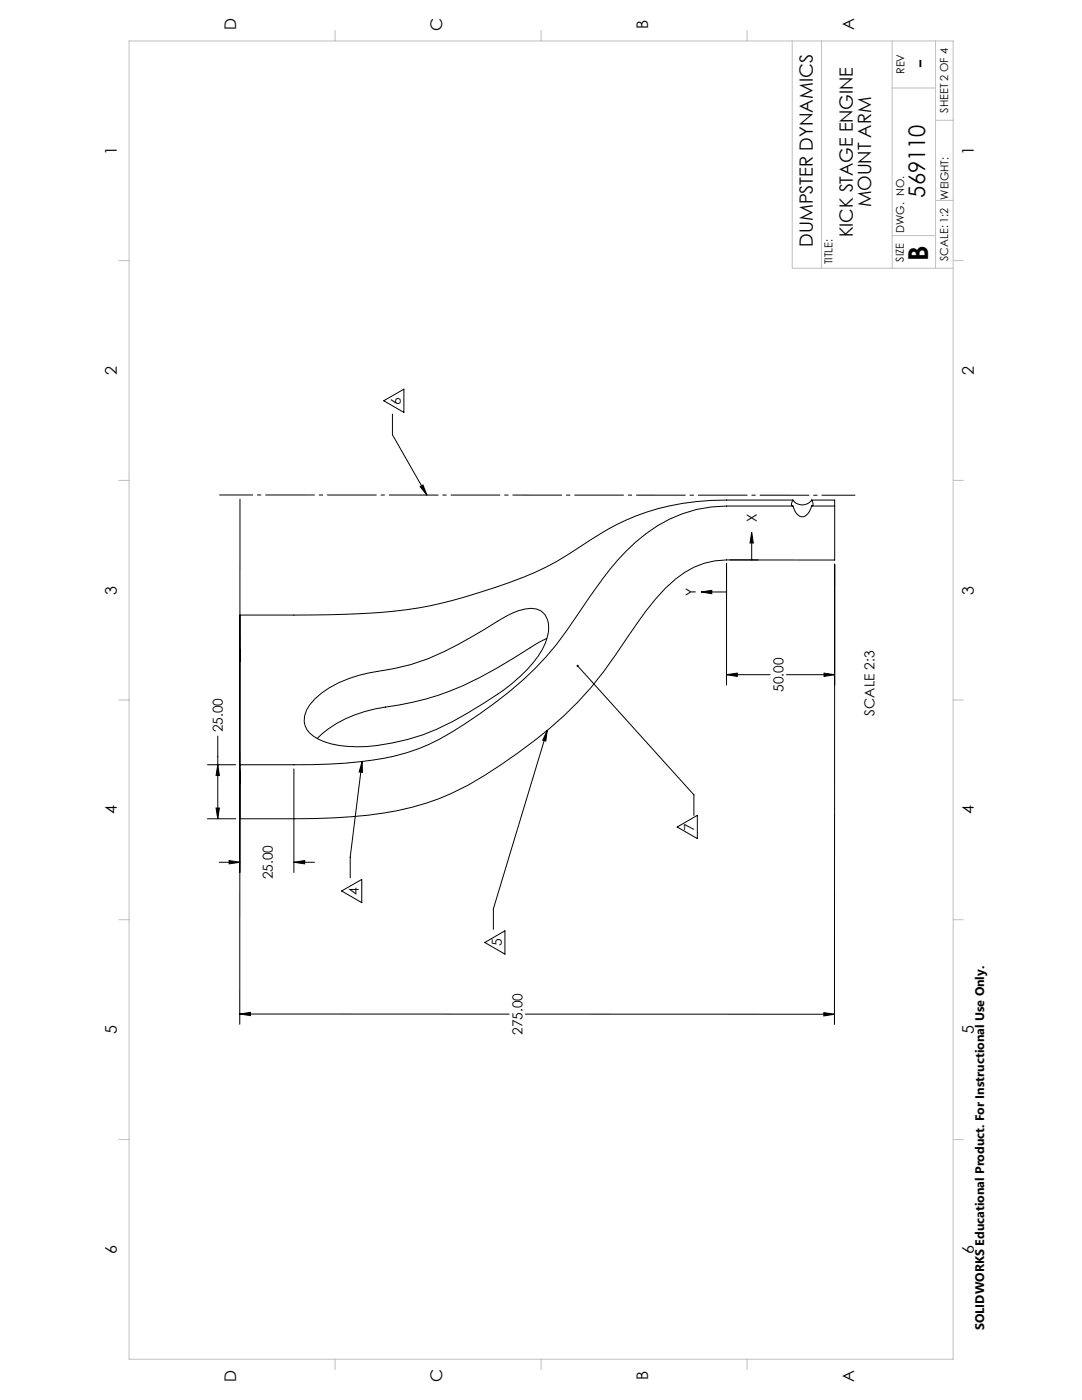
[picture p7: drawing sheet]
<svg xmlns="http://www.w3.org/2000/svg" width="216mm" height="279mm" viewBox="0 0 216 279" stroke-linecap="round" stroke-linejoin="round" font-family="sans-serif">
<g fill="none" stroke="#000" stroke-width=".2">
<path d="M76.6 80l4-2.3v4.6zM47.9 99.6l-.1 104.8M78.3 82.7v4.1l6.9 12M83.8 97.1l.6-.3 .8 2zM158.2 99.8h-13.2a46.3 46.3 0 0 0-27.3 8.1 62.8 62.8 0 0 1-19.1 9.4 87.2 87.2 0 0 1-29.7 5.3l-21 .2v29.8a200.8 200.8 0 0 0 23.8-.6 41.6 41.6 0 0 0 21.1-7.6 76.5 76.5 0 0 0 18.3-15.8l4.2-6a84.6 84.6 0 0 1 9.6-12.6 27.6 27.6 0 0 1 20.1-9h13.2M158.2 99.8l-.3 .8 .3 .4M158.2 99.8a2.3 2.3 0 0 0 3.8 0M162 99.8l.2 .8-.2 .4M162 99.8h4.6v1.2M139.9 118.1l2.1-.3v.7zM142 118.1h3M145 112.4v24.3"/>
<path d="M150 106.2l.3 2.2h-.6zM150 108.4v3.3M158.2 101a2.4 2.4 0 0 0 2.1 2.1 2.8 2.8 0 0 0 1.7-2.1M162 101h4.6M166.6 101v10.8l-21.6-.1a16.7 16.7 0 0 0-12.3 5.7 66.6 66.6 0 0 0-7.5 9.8 74.9 74.9 0 0 1-21.8 23.1 75.5 75.5 0 0 1-15.8 9.1 64 64 0 0 1-21 3.8l-8 .2h-10.8l.1-35.9M47.9 129.6v2.4zM62.8 139.5a22.2 22.2 0 0 1 12.4-5.5 45.9 45.9 0 0 0 18.9-6.9l6.2-3.7a10.1 10.1 0 0 1 6.8-1.9 3.9 3.9 0 0 1 2.4 4.4 13.7 13.7 0 0 1-4.3 7.7 40.2 40.2 0 0 1-8.9 6.9 55.2 55.2 0 0 1-14.9 7.1 31.3 31.3 0 0 1-15.3 .9 8.4 8.4 0 0 1-4.9-2.9 4.2 4.2 0 0 1 .7-5zM109.1 127.4l-3.3 1.9a75.8 75.8 0 0 1-20.9 10.2l-5.3 1.2a29.4 29.4 0 0 0-14 4.7l-2.3 2M115.3 132.9l23.2 25.7v4.1M145 134.7l2.1-.4v.7zM145 134.7h8.7M156.9 134.7h9.7"/>
<path d="M164.4 134.3l2.2 .4-2.2 .3zM166.6 136.7v-24.1l-.1 91.9M41.4 152.6h5.6M43.5 152.6l.3 2.2h-.7zM43.5 146.9v16.5M47.8 153.9v2.4zM58.6 153.4v20.7M72.3 152v2.1h-.6zM72.3 152l-2.4 19.1v4.1M109.2 145.8l-.3 2.1-.6-.2zM109.2 145.8l-10.8 35.6v4.1M41.4 163.4h5.6"/>
<path d="M43.1 161.3h.7l-.3 2.1zM43.8 172.1h4.1M45.7 171.7l2.2 .4-2.2 .3zM58.6 172.1l2.2-.4v.7zM58.6 172.1h4.2M68.2 177.8l4-2.3v4.6zM135.1 165l4-2.3v4.7zM96.7 188.1l4.1-2.3v4.6zM47.8 202.4l2.2-.4v.7zM47.8 202.4h53.8M104.8 202.4h61.7M164.4 202.1l2.1 .3-2.1 .4z"/>
</g>
<path d="M43.8 98.8h126.9" fill="none" stroke="#000" stroke-width=".2" stroke-dasharray="9.9 .8 .8 .8" stroke-dashoffset="3.1" stroke-linecap="butt"/>
<g fill="none" stroke="#c0c0c0" stroke-width=".2">
<path d="M25.8 8.2h164.4v263.1h-164.4zM66.9 6.1v2.1M108 6.1v2.1M149.1 6.1v2.1M158.1 8.2v45.3h32.1M163.9 8.2v45.3M178 8.2v45.3M178 17.6h8.7M186.7 8.2v45.3M186.7 40h3.5M186.7 24h3.5M23.7 52h2.1"/>
<path d="M178 47h8.7M190.2 52h2M23.7 95.9h2.1M190.2 95.9h2M23.7 139.7h2.1M190.2 139.7h2M23.7 183.5h2.1M190.2 183.5h2M23.7 227.4h2.1M190.2 227.4h2M66.9 271.3v2M108 271.2v2.1"/>
<path d="M149.1 271.3v2"/>
</g>
<path d="M45.7 171.7l2.2 .4-2.2 .3zM58.6 172.1l2.2-.4v.7zM43.1 161.3h.7l-.3 2.1zM43.5 152.6l.3 2.2h-.7zM47.8 202.4l2.2-.4v.7zM164.4 202.1l2.1 .3-2.1 .4zM164.4 134.3l2.2 .4-2.2 .3zM145 134.7l2.1-.4v.7zM83.8 97.1l.6-.3 .8 2zM109.2 145.8l-.3 2.1-.6-.2zM72.3 152v2.1h-.6zM115.1 132.8a.23 .23 0 0 0 .1 .3 .23 .23 0 0 0 .3-.2 .23 .23 0 0 0-.3-.2l.1 .2zM150 106.2l.3 2.2h-.6zM139.9 118.1l2.1-.3v.7z" fill="#000"/>
<g font-size="5.5">
<text x="185.1" y="13.5" transform="rotate(-90 185.1 13.5)">-</text>
<text x="185.2" y="52.1" transform="rotate(-90 185.2 52.1)">B</text>
</g>
<text font-size="4.6" x="184.6" y="39.4" transform="rotate(-90 184.6 39.4)">569110</text>
<g font-size="3.7">
<text x="173.8" y="41.4" transform="rotate(-90 173.8 41.4)">MOUNT ARM</text>
<text x="170.2" y="47.3" transform="rotate(-90 170.2 47.3)">KICK STAGE ENGINE</text>
<text x="162.2" y="49.3" transform="rotate(-90 162.2 49.3)">DUMPSTER DYNAMICS</text>
</g>
<g font-size="3.2">
<text x="129.3" y="5.8" transform="rotate(-90 129.3 5.8)">B</text>
<text x="47.1" y="6.1" transform="rotate(-90 47.1 6.1)">D</text>
<text x="88.2" y="6.2" transform="rotate(-90 88.2 6.2)">C</text>
<text x="170.5" y="6" transform="rotate(-90 170.5 6)">A</text>
<text x="23.3" y="31" transform="rotate(-90 23.3 31)">1</text>
<text x="194.3" y="31" transform="rotate(-90 194.3 31)">1</text>
<text x="23.3" y="74.8" transform="rotate(-90 23.3 74.8)">2</text>
<text x="194.3" y="74.8" transform="rotate(-90 194.3 74.8)">2</text>
<text x="23.3" y="118.7" transform="rotate(-90 23.3 118.7)">3</text>
<text x="194.3" y="118.7" transform="rotate(-90 194.3 118.7)">3</text>
<text x="23.3" y="162.5" transform="rotate(-90 23.3 162.5)">4</text>
<text x="194.3" y="162.5" transform="rotate(-90 194.3 162.5)">4</text>
<text x="23.3" y="206.4" transform="rotate(-90 23.3 206.4)">5</text>
<text x="194.3" y="206.4" transform="rotate(-90 194.3 206.4)">5</text>
<text x="23.3" y="250.2" transform="rotate(-90 23.3 250.2)">6</text>
<text x="194.3" y="250.2" transform="rotate(-90 194.3 250.2)">6</text>
<text x="47.1" y="275.7" transform="rotate(-90 47.1 275.7)">D</text>
<text x="88.2" y="275.8" transform="rotate(-90 88.2 275.8)">C</text>
<text x="129.3" y="275.5" transform="rotate(-90 129.3 275.5)">B</text>
<text x="170.5" y="275.7" transform="rotate(-90 170.5 275.7)">A</text>
</g>
<g font-size="2.7">
<text x="80" y="80.7" transform="rotate(-90 80 80.7)">6</text>
<text x="151" y="104.2" transform="rotate(-90 151 104.2)">X</text>
<text x="138.8" y="119" transform="rotate(-90 138.8 119)">Y</text>
<text x="156.3" y="138.1" transform="rotate(-90 156.3 138.1)">50.00</text>
<text x="174.5" y="142.8" transform="rotate(-90 174.5 142.8)">SCALE 2:3</text>
<text x="44.5" y="146.1" transform="rotate(-90 44.5 146.1)">25.00</text>
<text x="138.5" y="165.8" transform="rotate(-90 138.5 165.8)">7</text>
<text x="54.4" y="175.5" transform="rotate(-90 54.4 175.5)">25.00</text>
<text x="71.6" y="178.6" transform="rotate(-90 71.6 178.6)">4</text>
<text x="100.1" y="188.8" transform="rotate(-90 100.1 188.8)">5</text>
<text x="104.2" y="206.6" transform="rotate(-90 104.2 206.6)">275.00</text>
</g>
<text font-size="2.5" x="196.4" y="265.5" transform="rotate(-90 196.4 265.5)">SOLIDWORKS Educational Product. For Instructional Use Only.</text>
<g font-size="2.2">
<text x="180.5" y="14.8" transform="rotate(-90 180.5 14.8)">REV</text>
<text x="189.2" y="22.5" transform="rotate(-90 189.2 22.5)">SHEET 2 OF 4</text>
<text x="189.2" y="39.8" transform="rotate(-90 189.2 39.8)">WEIGHT:</text>
<text x="180.4" y="46.5" transform="rotate(-90 180.4 46.5)">DWG. NO.</text>
<text x="166.1" y="52.8" transform="rotate(-90 166.1 52.8)">TITLE:</text>
<text x="180.4" y="52.2" transform="rotate(-90 180.4 52.2)">SIZE</text>
<text x="189.2" y="52.1" transform="rotate(-90 189.2 52.1)">SCALE: 1:2</text>
</g>
</svg>
